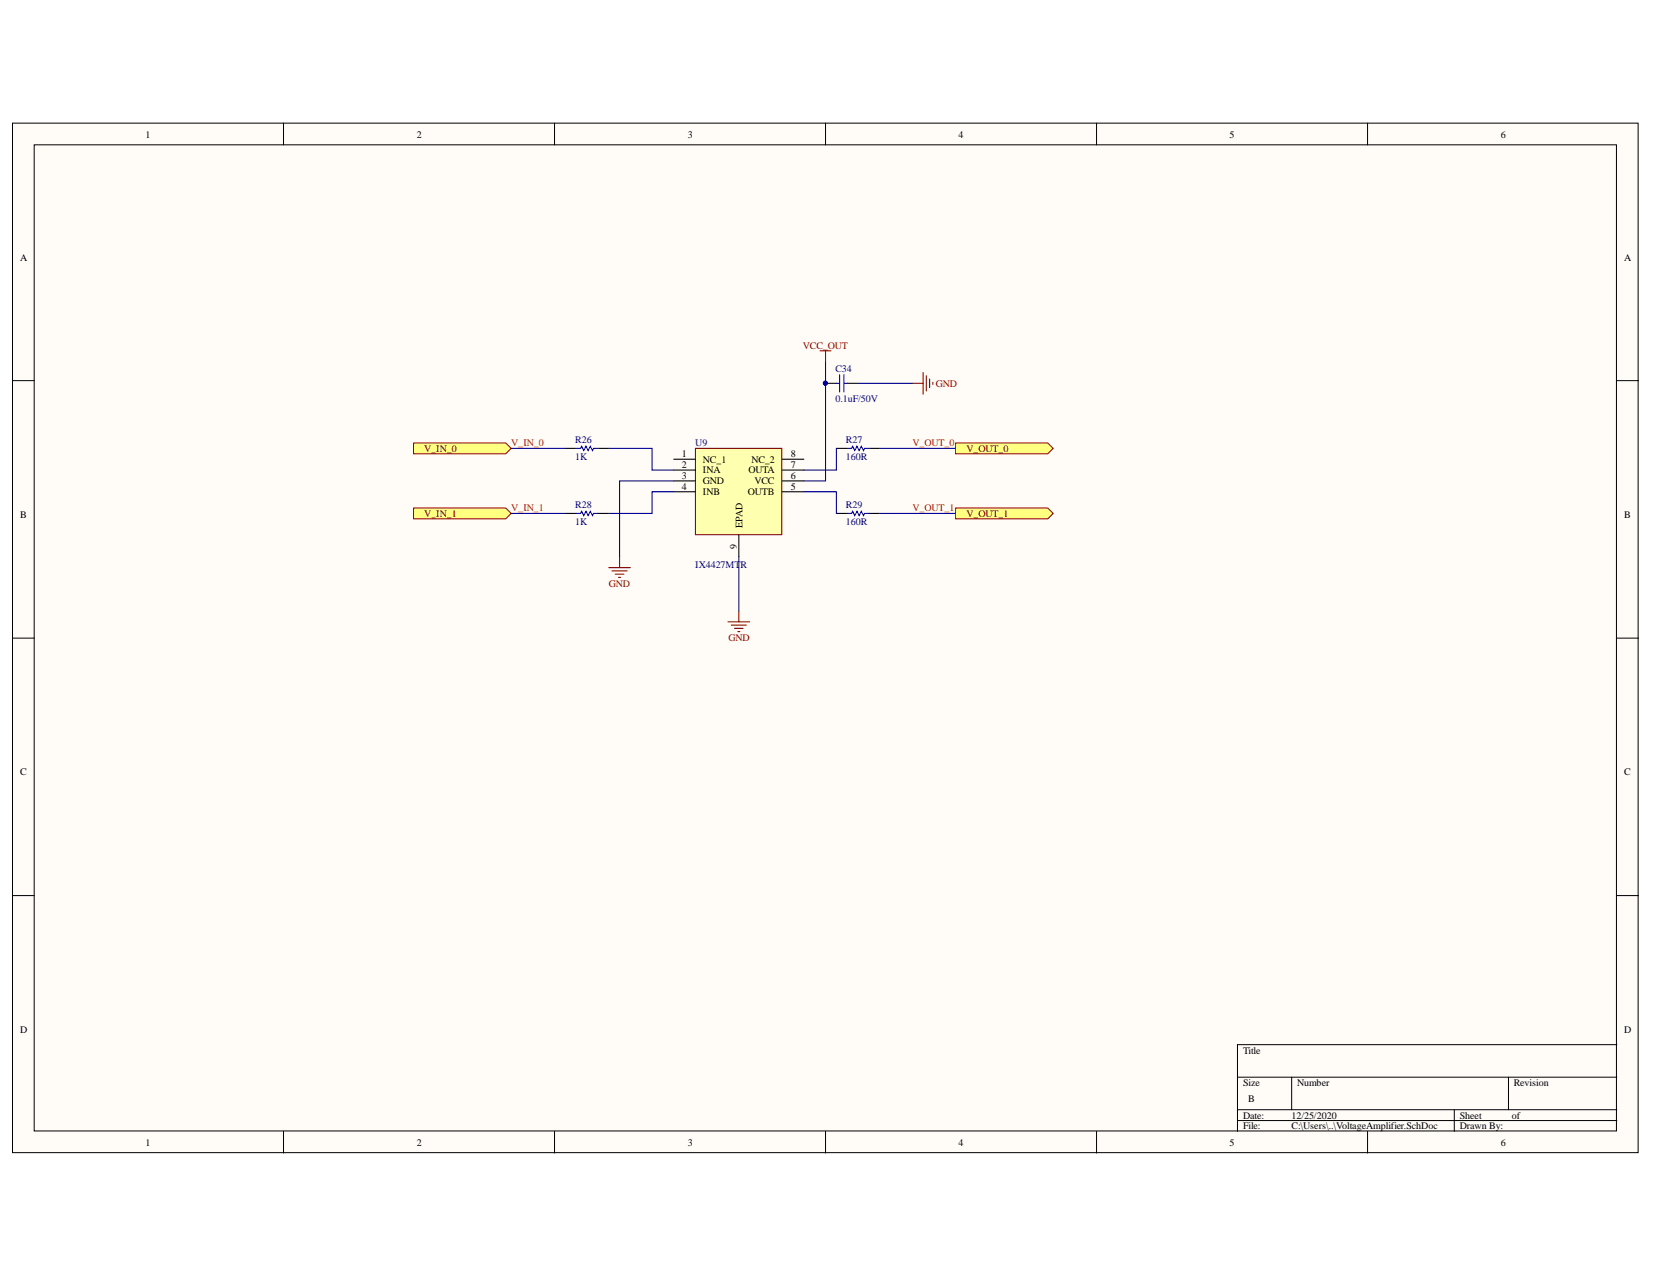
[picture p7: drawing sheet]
<svg xmlns="http://www.w3.org/2000/svg" width="279mm" height="216mm" viewBox="0 0 279 216" stroke-linecap="round" stroke-linejoin="round" font-family="sans-serif">
<g fill="#fffcf8" stroke="#000" stroke-width=".17">
<path d="M2.1 20.8h274.8v173.9h-274.8z"/>
<path d="M5.8 24.5h267.4v166.6h-267.4z"/>
</g>
<g fill="none" stroke="#000" stroke-width=".17">
<path d="M47.9 20.8v3.7M93.7 20.8v3.7M139.5 20.8v3.7M185.3 20.8v3.7M231.2 20.8v3.7M2.1 64.3h3.7M273.3 64.3h3.7M2.1 107.8h3.7M273.3 107.8h3.7M2.1 151.3h3.7M273.3 151.3h3.7M273.3 176.5h-64.1v14.6"/>
<path d="M47.9 191.1v3.7M93.7 191.1v3.7M139.5 191.1v3.7M185.3 191.1v3.7M209.2 182h64.1M209.2 187.5h64.1M209.2 189.3h64.1M218.3 182v5.5M231.2 191.1v3.7M245.8 187.5v3.6M255 182v5.5"/>
</g>
<path d="M117.5 75.7h14.6v14.6h-14.6z" fill="#ffffb0" stroke="#800000" stroke-width=".18"/>
<g fill="none" stroke="#000" stroke-width=".18">
<path d="M95.6 75.7h1.8M101.1 75.7h1.8M113.9 77.6h3.6M113.9 79.4h3.6M132.2 77.6h3.7M132.2 79.4h3.7M139.5 64.8h1.9M141.4 75.7h1.8M143.2 64.8h1.8M146.9 75.7h1.8M95.6 86.7h1.8M101.1 86.7h1.8"/>
<path d="M113.9 81.2h3.6M113.9 83.1h3.6M124.9 90.4v3.7M132.2 81.2h3.7M132.2 83.1h3.7M141.4 86.7h1.8M146.9 86.7h1.8"/>
</g>
<path d="M97.4 75.7h.7l.2-.3 .4 .7 .3-.7 .4 .7 .4-.7 .3 .7 .2-.4h.8M141.4 64.8h.5M141.9 63.3v2.9M142.7 63.3v2.9M142.7 64.8h.5M143.2 75.7h.7l.2-.3 .4 .7 .4-.7 .3 .7 .4-.7 .4 .7 .1-.4h.8M97.4 86.7h.7l.2-.3 .4 .7 .3-.7 .4 .7 .4-.7 .3 .7 .2-.4h.8M143.2 86.7h.7l.2-.3 .4 .7 .4-.7 .3 .7 .4-.7 .4 .7 .1-.4h.8" fill="none" stroke="#00f" stroke-width=".18"/>
<g fill="none" stroke="#800000" stroke-width=".18">
<path d="M138.6 59.3h1.9M139.5 59.3v1.8M154.2 64.8h1.8M156 62.9v3.7M156.6 63.5v2.5M157.1 64v1.5M157.7 64.6v.3M102.9 95.9h3.7M103.4 96.4h2.6M104 97h1.5M104.5 97.5h.4M104.7 94.1v1.8"/>
<path d="M123 105.1h3.7M123.6 105.6h2.6M124.1 106.2h1.5M124.7 106.7h.4M124.9 103.2v1.9"/>
</g>
<circle cx="139.5" cy="64.7" r=".33" fill="#000080" stroke="#000080" stroke-width=".17"/>
<path d="M86.4 75.7h9.2M102.9 75.7h7.3v3.7h3.7M139.5 61.1v20.1h-3.6M141.4 75.7v3.7h-5.5M145 64.8h9.2M148.7 75.7h12.8M86.4 86.7h9.2M113.9 83.1h-3.7v3.6h-7.3M113.9 81.2h-9.2v12.9M124.9 94.1v9.1M135.9 83.1h5.5v3.6M148.7 86.7h12.8" fill="none" stroke="#000080" stroke-width=".18"/>
<g fill="#ffff80" stroke="#800000" stroke-width=".17">
<path d="M69.9 74.8h15.6l.9 .9-.9 1h-15.6z" fill-rule="evenodd"/>
<path d="M69.9 85.8h15.6l.9 .9-.9 1h-15.6z" fill-rule="evenodd"/>
<path d="M161.5 74.8h15.6l.9 .9-.9 1h-15.6z" fill-rule="evenodd"/>
<path d="M161.5 85.8h15.6l.9 .9-.9 1h-15.6z" fill-rule="evenodd"/>
</g>
<g font-size="1.7">
<text x="24.6" y="23.2">1</text>
<text x="70.4" y="23.2">2</text>
<text x="116.3" y="23.2">3</text>
<text x="162" y="23.2">4</text>
<text x="207.8" y="23.2">5</text>
<text x="253.7" y="23.2">6</text>
<text x="3.4" y="44">A</text>
<text x="274.5" y="44">A</text>
<text x="115.2" y="77.2">1</text>
<text x="133.7" y="77.2">8</text>
<text x="115.2" y="79.1">2</text>
<text x="115.2" y="80.9">3</text>
<text x="115.2" y="82.7">4</text>
<text x="118.8" y="78.2">NC_1</text>
<text x="118.8" y="79.9">INA</text>
<text x="118.8" y="81.8">GND</text>
<text x="118.8" y="83.7">INB</text>
<text x="126.4" y="83.7">OUTB</text>
<text x="126.5" y="79.9">OUTA</text>
<text x="127" y="78.2">NC_2</text>
<text x="127.5" y="81.8">VCC</text>
<text x="133.7" y="79.1">7</text>
<text x="133.7" y="80.9">6</text>
<text x="133.7" y="82.7">5</text>
<text x="3.4" y="87.5">B</text>
<text x="125.5" y="89.2" transform="rotate(-90 125.5 89.2)">EPAD</text>
<text x="274.5" y="87.5">B</text>
<text x="124.5" y="92.7" transform="rotate(-90 124.5 92.7)">9</text>
<text x="3.4" y="131">C</text>
<text x="274.5" y="131">C</text>
<text x="3.4" y="174.5">D</text>
<text x="210.1" y="178">Title</text>
<text x="274.5" y="174.5">D</text>
<text x="210.1" y="183.5">Size</text>
<text x="219.2" y="183.5">Number</text>
<text x="255.9" y="183.5">Revision</text>
<text x="210.1" y="189">Date:</text>
<text x="210.1" y="190.7">File:</text>
<text x="211" y="186.2">B</text>
<text x="218.3" y="189">12/25/2020</text>
<text x="218.3" y="190.7">C:\Users\..\VoltageAmplifier.SchDoc</text>
<text x="246.7" y="189">Sheet</text>
<text x="246.7" y="190.7">Drawn By:</text>
<text x="255.6" y="189">of</text>
<text x="24.6" y="193.5">1</text>
<text x="70.4" y="193.5">2</text>
<text x="116.3" y="193.5">3</text>
<text x="162" y="193.5">4</text>
<text x="207.8" y="193.5">5</text>
<text x="253.7" y="193.5">6</text>
</g>
<g font-size="1.7" fill="#800000">
<text x="135.7" y="58.9">VCC_OUT</text>
<text x="158.2" y="65.3">GND</text>
<text x="71.7" y="76.3">V_IN_0</text>
<text x="163.4" y="76.3">V_OUT_0</text>
<text x="71.7" y="87.3">V_IN_1</text>
<text x="163.4" y="87.3">V_OUT_1</text>
<text x="102.9" y="99.2">GND</text>
<text x="123.1" y="108.3">GND</text>
</g>
<g font-size="1.7" fill="#000080">
<text x="141.2" y="62.8">C34</text>
<text x="141.2" y="67.9">0.1uF/50V</text>
<text x="97.2" y="74.9">R26</text>
<text x="97.2" y="77.7">1K</text>
<text x="117.5" y="75.4">U9</text>
<text x="143" y="74.9">R27</text>
<text x="143" y="77.7">160R</text>
<text x="97.2" y="85.9">R28</text>
<text x="97.2" y="88.7">1K</text>
<text x="143" y="85.9">R29</text>
<text x="143" y="88.7">160R</text>
<text x="117.5" y="95.9">IX4427MT</text>
<text x="125.2" y="95.9">R</text>
</g>
<g font-size="1.7" fill="#f00">
<text x="86.4" y="75.4">V_IN_0</text>
<text x="154.2" y="75.4">V_OUT_0</text>
<text x="86.4" y="86.4">V_IN_1</text>
<text x="154.2" y="86.4">V_OUT_1</text>
</g>
</svg>
